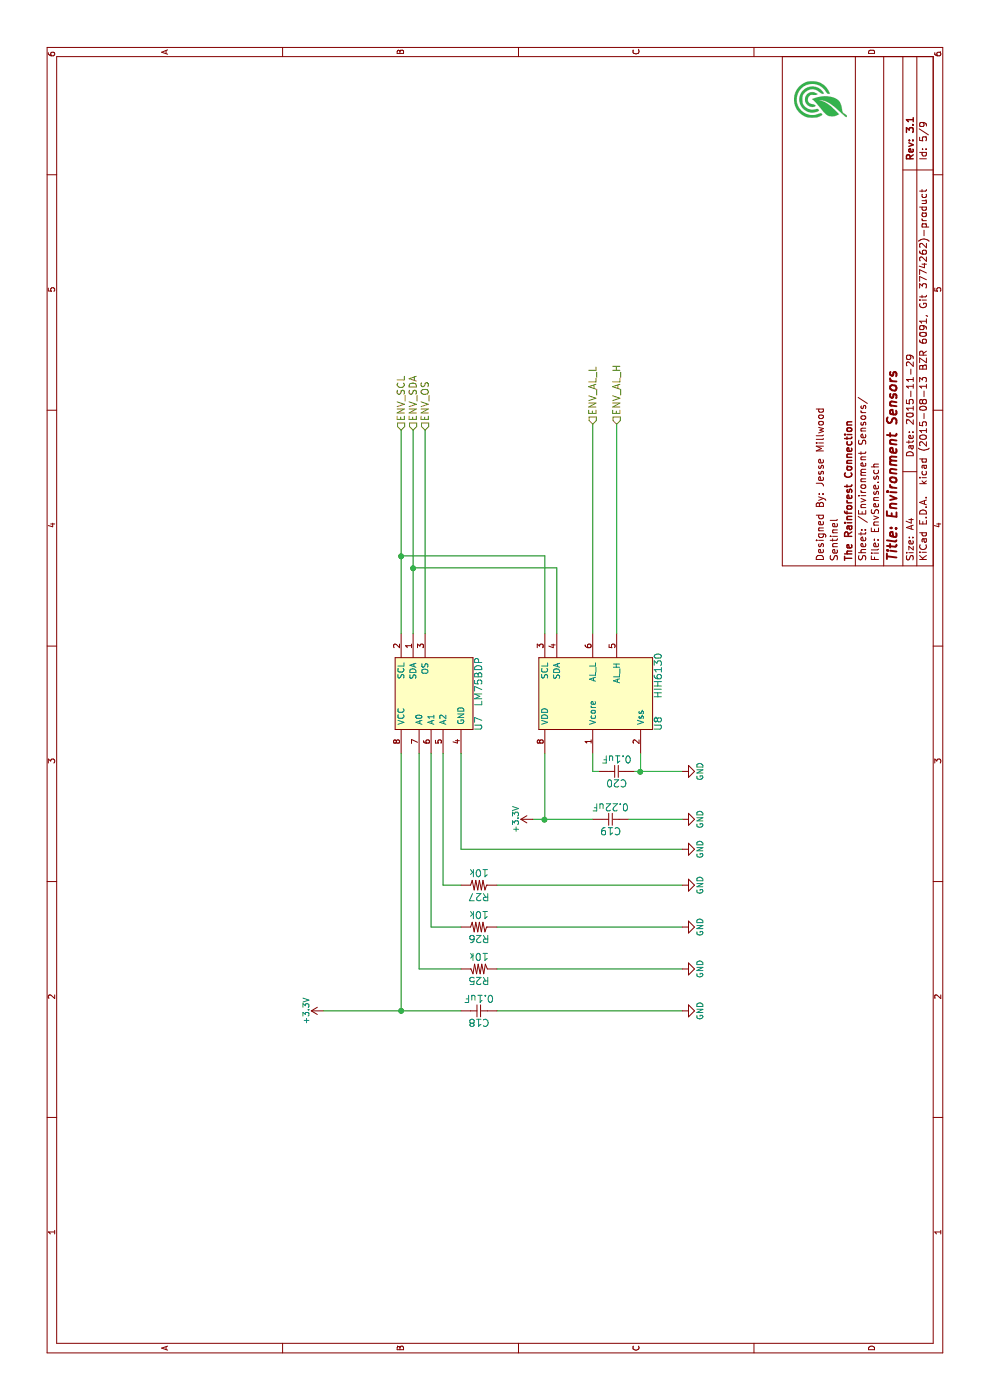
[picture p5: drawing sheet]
EESchema Schematic File Version 2
LIBS:power
LIBS:device
LIBS:transistors
LIBS:conn
LIBS:linear
LIBS:regul
LIBS:74xx
LIBS:cmos4000
LIBS:adc-dac
LIBS:memory
LIBS:xilinx
LIBS:microcontrollers
LIBS:dsp
LIBS:microchip
LIBS:analog_switches
LIBS:motorola
LIBS:texas
LIBS:intel
LIBS:audio
LIBS:interface
LIBS:digital-audio
LIBS:philips
LIBS:display
LIBS:cypress
LIBS:siliconi
LIBS:opto
LIBS:atmel
LIBS:contrib
LIBS:valves
LIBS:JICs
LIBS:Microcontrolers
LIBS:Jdevices
LIBS:JMech
LIBS:Mainboard-cache
EELAYER 25 0
EELAYER END
$Descr A4 11693 8268
encoding utf-8
Sheet 5 9
Title "Environment Sensors"
Date "2015-11-29"
Rev "3.1"
Comp "The Rainforest Connection"
Comment1 "Sentinel"
Comment2 "Designed By: Jesse Millwood"
Comment3 ""
Comment4 ""
$EndDescr
$Comp
L LM75BDP U7
U 1 1
P 5900 3600
F 0 "U7" H 5650 3200 60  0000 C CNN
F 1 "LM75BDP" H 6000 3200 60  0000 C CNN
F 2 "Housings_SSOP:MSOP-8_3x3mm_Pitch0.65mm" H 5900 3300 60  0001 C CNN
F 3 "" H 5900 3300 60  0000 C CNN
F 4 "DigiKey" H 5900 3600 60  0001 C CNN "Distributor"
F 5 "568-4768-1-ND" H 5900 3600 60  0001 C CNN "Distributor #"
	1    5900 3600
	1    0    0    -1  
$EndComp
$Comp
L HIH6130 U8
U 1 1
P 5900 4850
F 0 "U8" H 5650 4200 60  0000 C CNN
F 1 "HIH6130" H 6050 4200 60  0000 C CNN
F 2 "RFCx:HIH-SOIC-8" H 5900 4850 60  0001 C CNN
F 3 "" H 5900 4850 60  0000 C CNN
F 4 "DigiKey" H 5900 4850 60  0001 C CNN "Distributor"
F 5 "480-3651-1-ND " H 5900 4850 60  0001 C CNN "Distributor #"
	1    5900 4850
	1    0    0    -1  
$EndComp
Wire Wire Line
	6400 4550 7050 4550
Wire Wire Line
	7050 4550 7050 3350
Wire Wire Line
	6400 3350 8100 3350
Wire Wire Line
	6400 3450 8100 3450
Wire Wire Line
	6950 3450 6950 4650
Wire Wire Line
	6950 4650 6400 4650
Connection ~ 7050 3350
Connection ~ 6950 3450
Wire Wire Line
	6400 3550 8100 3550
Wire Wire Line
	6400 4950 8150 4950
Wire Wire Line
	6400 5150 8150 5150
$Comp
L Cap C20
U 1 1
P 5250 5150
F 0 "C20" H 5250 5050 60  0000 C CNN
F 1 "0.1uF" H 5250 5250 60  0000 C CNN
F 2 "Capacitors_SMD:C_0805_HandSoldering" H 5250 5150 60  0001 C CNN
F 3 "" H 5250 5150 60  0000 C CNN
F 4 "DigiKey" H 5250 5150 60  0001 C CNN "Distributor"
F 5 "399-1167-1-ND" H 5250 5150 60  0001 C CNN "Distributor #"
	1    5250 5150
	0    1    1    0   
$EndComp
Wire Wire Line
	5250 5000 5250 4950
Wire Wire Line
	5250 4950 5400 4950
Wire Wire Line
	5400 5350 5250 5350
Wire Wire Line
	5250 5300 5250 5700
Connection ~ 5250 5350
$Comp
L GND #PWR41
U 1 1
P 5250 5700
F 0 "#PWR41" H 5250 5450 50  0001 C CNN
F 1 "GND" H 5250 5550 50  0000 C CNN
F 2 "" H 5250 5700 60  0000 C CNN
F 3 "" H 5250 5700 60  0000 C CNN
	1    5250 5700
	1    0    0    -1  
$EndComp
Wire Wire Line
	5400 4550 4850 4550
Wire Wire Line
	4850 4450 4850 4950
$Comp
L Cap C19
U 1 1
P 4850 5100
F 0 "C19" H 4850 5000 60  0000 C CNN
F 1 "0.22uF" H 4850 5200 60  0000 C CNN
F 2 "Capacitors_SMD:C_0805_HandSoldering" H 4850 5100 60  0001 C CNN
F 3 "" H 4850 5100 60  0000 C CNN
F 4 "587-1287-1-ND" H 4850 5100 60  0001 C CNN "Distributor #"
F 5 "DigiKey" H 4850 5100 60  0001 C CNN "Distributor"
	1    4850 5100
	0    1    1    0   
$EndComp
$Comp
L GND #PWR40
U 1 1
P 4850 5700
F 0 "#PWR40" H 4850 5450 50  0001 C CNN
F 1 "GND" H 4850 5550 50  0000 C CNN
F 2 "" H 4850 5700 60  0000 C CNN
F 3 "" H 4850 5700 60  0000 C CNN
	1    4850 5700
	1    0    0    -1  
$EndComp
Wire Wire Line
	4850 5700 4850 5250
Wire Wire Line
	5400 3850 4600 3850
Wire Wire Line
	4600 3850 4600 5700
$Comp
L GND #PWR38
U 1 1
P 4600 5700
F 0 "#PWR38" H 4600 5450 50  0001 C CNN
F 1 "GND" H 4600 5550 50  0000 C CNN
F 2 "" H 4600 5700 60  0000 C CNN
F 3 "" H 4600 5700 60  0000 C CNN
	1    4600 5700
	1    0    0    -1  
$EndComp
$Comp
L Res R25
U 1 1
P 3600 4000
F 0 "R25" H 3600 3900 60  0000 C CNN
F 1 "10k" H 3600 4100 60  0000 C CNN
F 2 "Resistors_SMD:R_0805_HandSoldering" H 3600 4000 60  0001 C CNN
F 3 "" H 3600 4000 60  0000 C CNN
F 4 "P10KACT-ND" H 3600 4000 60  0001 C CNN "Distributor #"
F 5 "DigiKey" H 3600 4000 60  0001 C CNN "Distributor"
	1    3600 4000
	0    1    -1   0   
$EndComp
$Comp
L Res R26
U 1 1
P 3950 4000
F 0 "R26" H 3950 3900 60  0000 C CNN
F 1 "10k" H 3950 4100 60  0000 C CNN
F 2 "Resistors_SMD:R_0805_HandSoldering" H 3950 4000 60  0001 C CNN
F 3 "" H 3950 4000 60  0000 C CNN
F 4 "P10KACT-ND" H 3950 4000 60  0001 C CNN "Distributor #"
F 5 "DigiKey" H 3950 4000 60  0001 C CNN "Distributor"
	1    3950 4000
	0    1    1    0   
$EndComp
$Comp
L Res R27
U 1 1
P 4300 4000
F 0 "R27" H 4300 3900 60  0000 C CNN
F 1 "10k" H 4300 4100 60  0000 C CNN
F 2 "Resistors_SMD:R_0805_HandSoldering" H 4300 4000 60  0001 C CNN
F 3 "" H 4300 4000 60  0000 C CNN
F 4 "P10KACT-ND" H 4300 4000 60  0001 C CNN "Distributor #"
F 5 "DigiKey" H 4300 4000 60  0001 C CNN "Distributor"
	1    4300 4000
	0    1    1    0   
$EndComp
Wire Wire Line
	4300 4150 4300 5700
$Comp
L GND #PWR37
U 1 1
P 4300 5700
F 0 "#PWR37" H 4300 5450 50  0001 C CNN
F 1 "GND" H 4300 5550 50  0000 C CNN
F 2 "" H 4300 5700 60  0000 C CNN
F 3 "" H 4300 5700 60  0000 C CNN
	1    4300 5700
	1    0    0    -1  
$EndComp
Wire Wire Line
	3950 4150 3950 5700
$Comp
L GND #PWR36
U 1 1
P 3950 5700
F 0 "#PWR36" H 3950 5450 50  0001 C CNN
F 1 "GND" H 3950 5550 50  0000 C CNN
F 2 "" H 3950 5700 60  0000 C CNN
F 3 "" H 3950 5700 60  0000 C CNN
	1    3950 5700
	1    0    0    -1  
$EndComp
Wire Wire Line
	3600 4150 3600 5700
$Comp
L GND #PWR35
U 1 1
P 3600 5700
F 0 "#PWR35" H 3600 5450 50  0001 C CNN
F 1 "GND" H 3600 5550 50  0000 C CNN
F 2 "" H 3600 5700 60  0000 C CNN
F 3 "" H 3600 5700 60  0000 C CNN
	1    3600 5700
	1    0    0    -1  
$EndComp
Wire Wire Line
	3250 4150 3250 5700
$Comp
L GND #PWR34
U 1 1
P 3250 5700
F 0 "#PWR34" H 3250 5450 50  0001 C CNN
F 1 "GND" H 3250 5550 50  0000 C CNN
F 2 "" H 3250 5700 60  0000 C CNN
F 3 "" H 3250 5700 60  0000 C CNN
	1    3250 5700
	1    0    0    -1  
$EndComp
Wire Wire Line
	5400 3700 4300 3700
Wire Wire Line
	3950 3600 5400 3600
Wire Wire Line
	5400 3500 3600 3500
$Comp
L Cap C18
U 1 1
P 3250 4000
F 0 "C18" H 3250 3900 60  0000 C CNN
F 1 "0.1uF" H 3250 4100 60  0000 C CNN
F 2 "Capacitors_SMD:C_0805_HandSoldering" H 3250 4000 60  0001 C CNN
F 3 "" H 3250 4000 60  0000 C CNN
F 4 "399-1167-1-ND" H 3250 4000 60  0001 C CNN "Distributor #"
F 5 "DigiKey" H 3250 4000 60  0001 C CNN "Distributor"
	1    3250 4000
	0    1    1    0   
$EndComp
Wire Wire Line
	3250 2700 3250 3850
Wire Wire Line
	3250 3350 5400 3350
Connection ~ 3250 3350
$Comp
L +3.3V #PWR33
U 1 1
P 3250 2700
F 0 "#PWR33" H 3250 2550 50  0001 C CNN
F 1 "+3.3V" H 3250 2840 50  0000 C CNN
F 2 "" H 3250 2700 60  0000 C CNN
F 3 "" H 3250 2700 60  0000 C CNN
	1    3250 2700
	1    0    0    -1  
$EndComp
Text HLabel 8100 3350 2    60   Input ~ 0
ENV_SCL
Text HLabel 8100 3450 2    60   Input ~ 0
ENV_SDA
Text HLabel 8100 3550 2    60   Input ~ 0
ENV_OS
Text HLabel 8150 4950 2    60   Input ~ 0
ENV_AL_L
Text HLabel 8150 5150 2    60   Input ~ 0
ENV_AL_H
$Comp
L +3.3V #PWR39
U 1 1
P 4850 4450
F 0 "#PWR39" H 4850 4300 50  0001 C CNN
F 1 "+3.3V" H 4850 4590 50  0000 C CNN
F 2 "" H 4850 4450 60  0000 C CNN
F 3 "" H 4850 4450 60  0000 C CNN
	1    4850 4450
	1    0    0    -1  
$EndComp
Connection ~ 4850 4550
Wire Wire Line
	3600 3500 3600 3850
Wire Wire Line
	3950 3850 3950 3600
Wire Wire Line
	4300 3700 4300 3850
$EndSCHEMATC
